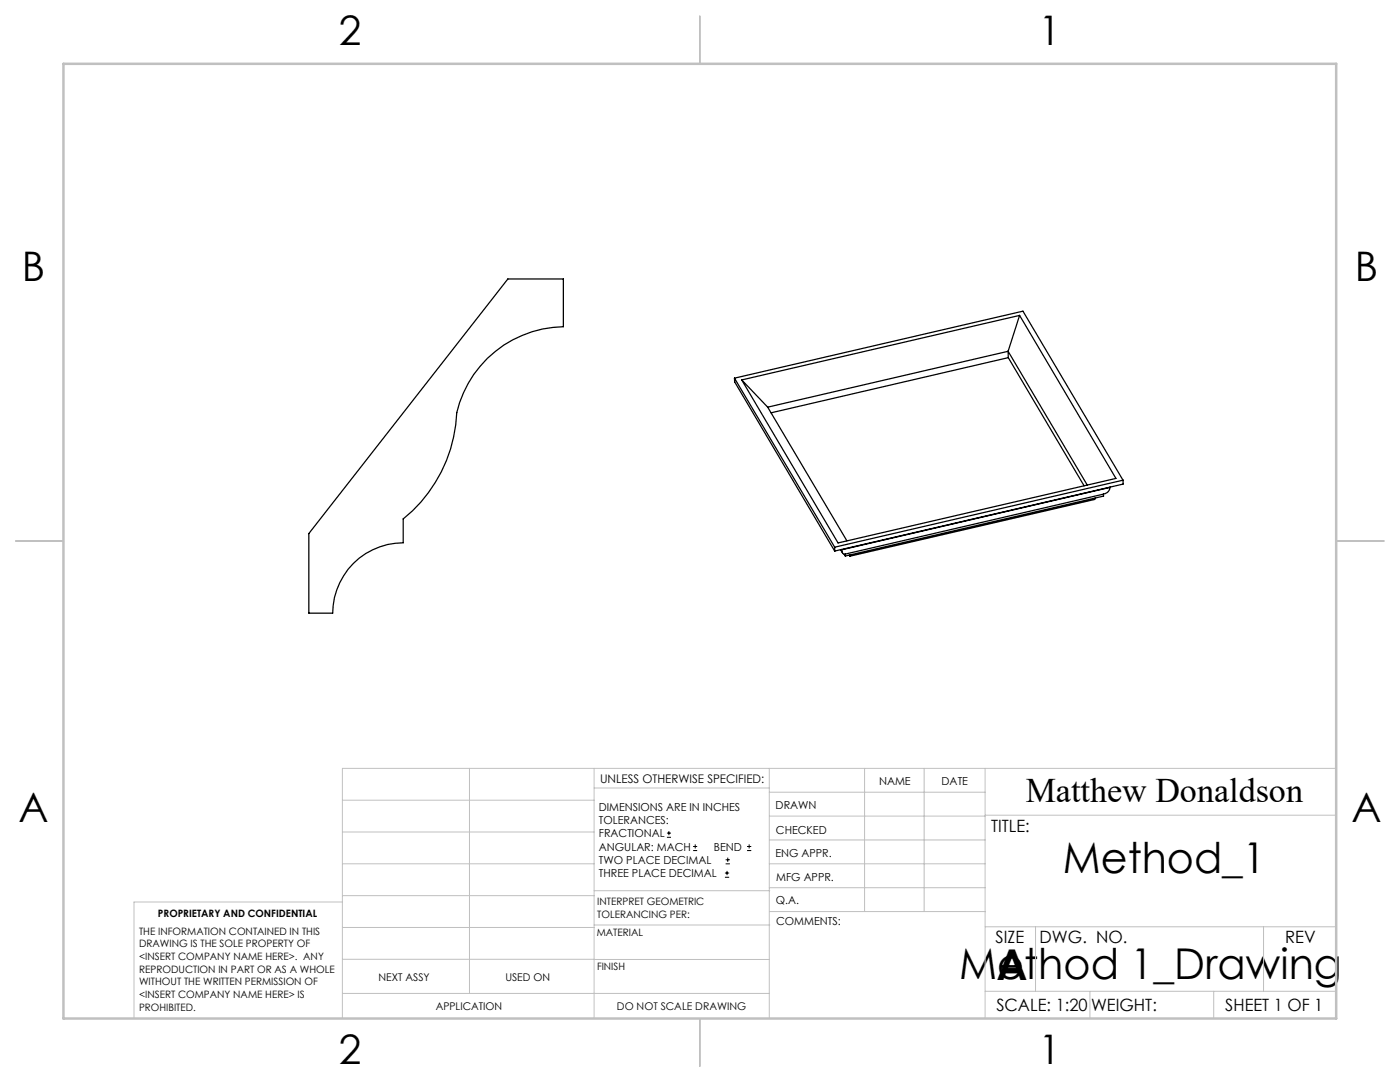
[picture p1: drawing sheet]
<svg xmlns="http://www.w3.org/2000/svg" width="279mm" height="216mm" viewBox="0 0 279 216" stroke-linecap="round" stroke-linejoin="round" font-family="sans-serif">
<g fill="none" stroke="#000" stroke-width=".2">
<path d="M133.1 167.1h.8M133.1 166.2h.8M133.5 165.8v.9M138.3 169.7h.8M138.3 168.9h.8M138.7 168.5v.8M144.7 175h.8M144.7 174.2h.8M144.8 172.4h.9M144.8 171.6h.9M145.1 173.8v.8M145.2 171.1v.9"/>
<path d="M149.1 169.7h.8M149.1 168.9h.8M149.5 168.5v.8"/>
</g>
<g fill="none" stroke="#c0c0c0" stroke-width=".2">
<path d="M68.3 159.7h50.3M93.7 153.3v44.9M118.6 153.3v49.9M118.6 157.2h34.9M153.5 153.3v49.9M153.5 158.1h43.1M172.5 153.3v28.6M184.4 153.3v28.6M196.6 153.3v49.9M266.7 153.3h-198.4v49.9M68.3 178.7h50.3M68.3 172.4h50.3"/>
<path d="M68.3 166h50.3M68.3 180h-41.6v23.2M118.6 177.7h35M153.5 167.6h43.1M153.5 162.8h43.1M153.5 172.4h43.1M153.5 177.1h43.1M196.6 162.7h70.1M68.3 198.2h85.2M68.3 191.4l85.2 .1M68.3 185.1h50.3M118.6 184.6h35"/>
<path d="M153.6 181.9h43M196.6 197.8h70.1M196.6 184.9h70.1M206.7 184.9v12.9M217.5 197.8v5.4M242.2 197.8v5.4M252.2 184.9v12.9"/>
</g>
<path d="M139.7 3.2v9.5M3.1 107.9h9.6M266.7 107.9h9.5M139.7 203.2v9.6" fill="none" stroke="#c0c0c0" stroke-width=".25"/>
<path d="M12.7 12.7h254v190.5h-254z" fill="none" stroke="#c0c0c0" stroke-width=".5"/>
<g fill="none" stroke="#000" stroke-width=".25">
<path d="M101.4 55.7h11v9.5a22.3 22.3 0 0 0-21.2 17.1 28.8 28.8 0 0 1-10.7 21.2v4.8a14.1 14.1 0 0 0-14.1 14h-4.8v-15.8zM146.6 75.5l20 33.7M146.6 75.5l57.6-13.4 19.9 33.7M146.6 75.5v.7l20 33.8M148 75.8l5.2 5.4M201.2 70.1l15.8 26.7M201.2 70.1v1.3M201.2 70.1l-48 11.1M201.2 71.4l15.2 25.5M201.2 71.4l-47.3 11M203.5 62.9l-55.5 12.9M203.5 62.9l19.2 32.6-55.4 12.8-19.3-32.5"/>
<path d="M203.5 62.9l-2.3 7.2M153.2 81.2l15.8 26.7M218.5 99.4v.3l-48.9 11.3M220.2 98.6l-51.5 12M220.2 98.6v.4l-51.5 11.9M221.5 97.3v.1a1.51 1.51 0 0 1-1.3 1.2M221.5 97.3l-53.5 12.4M221.5 97.2v.1M224.1 95.8l-57.5 13.4M224.1 95.8l.1 .8-57.6 13.4M166.6 109.2v.8M167.7 109.7l.4 .6"/>
<path d="M168 109.7l.2 .7 .5 .2M168 109.6v.1M168.5 110.6l.2 .3M168.7 110.6v.3M169.5 110.8l.1 .2M169.6 110.7v.3"/>
</g>
<g font-size="8.5">
<text x="212.1" y="174.2">Method_1</text>
<text x="191.4" y="195.4">Method 1_Drawing</text>
<text x="198.9" y="195.5">A</text>
</g>
<g font-size="8.1">
<text x="67.6" y="8.9">2</text>
<text x="207.3" y="8.9">1</text>
<text x="4.4" y="56.1">B</text>
<text x="270.4" y="56.1">B</text>
<text x="3.7" y="164.1">A</text>
<text x="269.7" y="164.1">A</text>
<text x="67.6" y="212.4">2</text>
<text x="207.3" y="212.4">1</text>
</g>
<text font-size="6.9" x="204.7" y="160.1">Matthew Donaldson</text>
<g font-size="3.4">
<text x="197.8" y="166">TITLE:</text>
<text x="198.7" y="188.1">SIZE</text>
<text x="207.5" y="188.1">DWG. NO.</text>
<text x="256.5" y="188.2">REV</text>
<text x="198.8" y="201.7">SCALE: 1:20</text>
<text x="217.7" y="201.8">WEIGHT:</text>
<text x="244.5" y="201.7">SHEET 1 OF 1</text>
</g>
<text font-size="2.4" x="119.8" y="156.2">UNLESS OTHERWISE SPECIFIED:</text>
<g font-size="2.2">
<text x="119.5" y="161.8">DIMENSIONS ARE IN INCHES</text>
<text x="154.8" y="161.4">DRAWN</text>
<text x="175.4" y="156.6">NAME</text>
<text x="187.9" y="156.7">DATE</text>
<text x="119.5" y="164.4">TOLERANCES:</text>
<text x="119.5" y="167.1">FRACTIONAL</text>
<text x="154.9" y="166.3">CHECKED</text>
<text x="119.5" y="169.7">ANGULAR: MACH</text>
<text x="119.5" y="172.4">TWO PLACE DECIMAL</text>
<text x="142.5" y="169.7">BEND</text>
<text x="154.8" y="171">ENG APPR.</text>
<text x="119.5" y="175">THREE PLACE DECIMAL</text>
<text x="154.9" y="175.7">MFG APPR.</text>
<text x="154.9" y="180.4">Q.A.</text>
<text x="154.9" y="184.6">COMMENTS:</text>
</g>
<g font-size="2.1">
<text x="75.5" y="195.7">NEXT ASSY</text>
<text x="100.9" y="195.7">USED ON</text>
<text x="86.9" y="201.5">APPLICATION</text>
<text x="123.1" y="201.6">DO NOT SCALE DRAWING</text>
</g>
<g font-size="2">
<text x="31.5" y="182.9">PROPRIETARY AND CONFIDENTIAL</text>
<text x="119.2" y="180.6">INTERPRET GEOMETRIC</text>
<text x="119.2" y="183.1">TOLERANCING PER:</text>
<text x="27.8" y="186.5">THE INFORMATION CONTAINED IN THIS</text>
<text x="27.8" y="189">DRAWING IS THE SOLE PROPERTY OF</text>
<text x="27.8" y="191.6">&lt;INSERT COMPANY NAME HERE&gt;. ANY</text>
<text x="119.1" y="186.7">MATERIAL</text>
<text x="27.8" y="194.1">REPRODUCTION IN PART OR AS A WHOLE</text>
<text x="27.8" y="196.6">WITHOUT THE WRITTEN PERMISSION OF</text>
<text x="119.1" y="193.5">FINISH</text>
<text x="27.8" y="199.1">&lt;INSERT COMPANY NAME HERE&gt; IS</text>
<text x="27.8" y="201.7">PROHIBITED.</text>
</g>
</svg>
